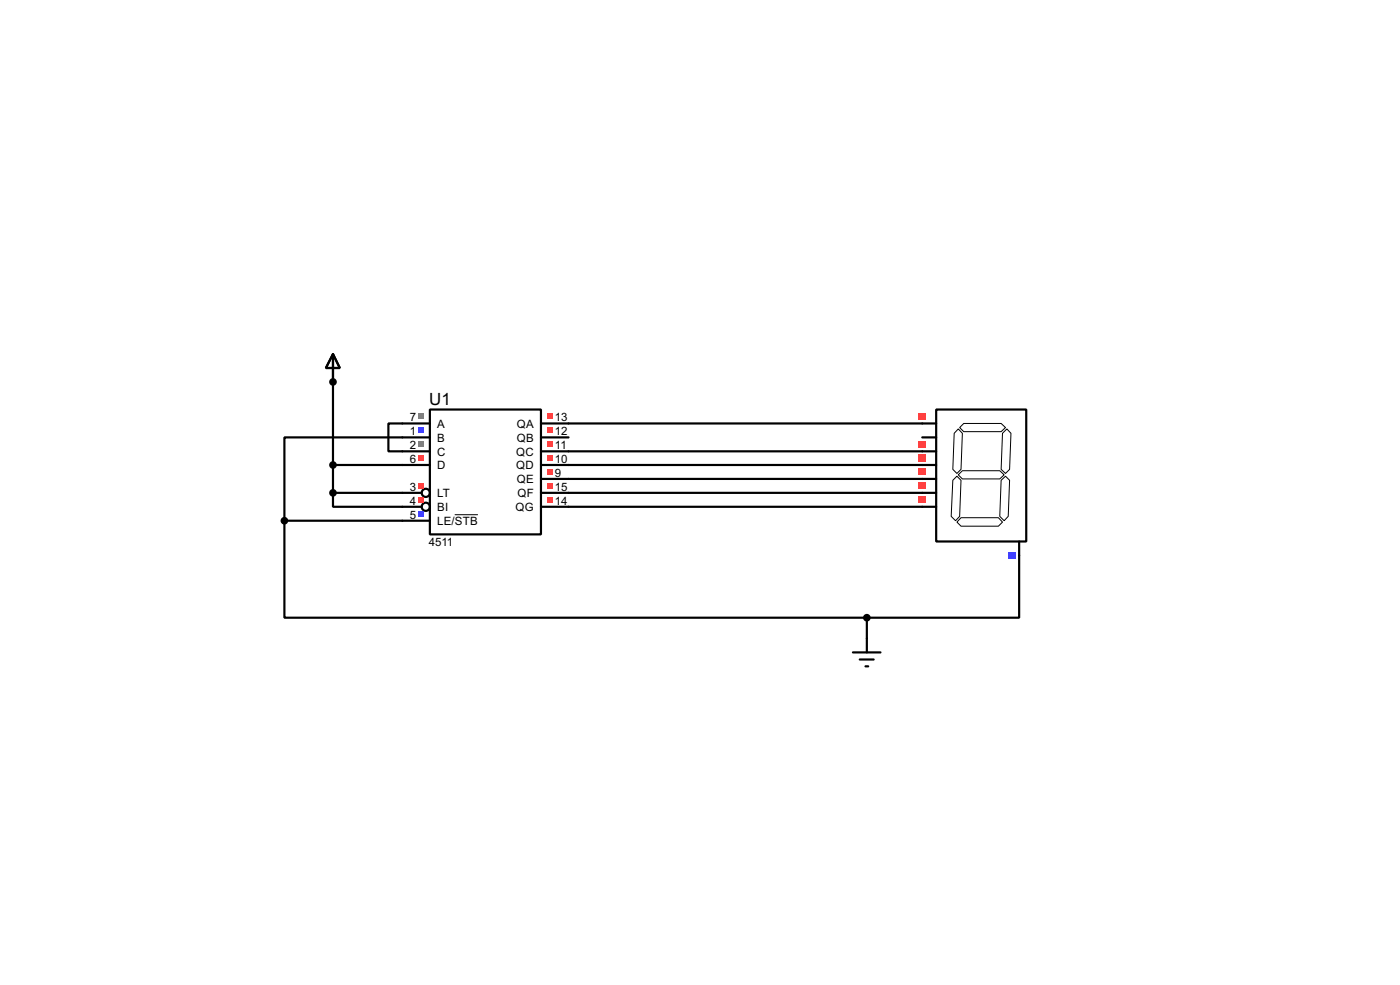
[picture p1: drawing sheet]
<svg xmlns="http://www.w3.org/2000/svg" width="256mm" height="180mm" viewBox="0 0 256 180" stroke-linecap="round" stroke-linejoin="round" font-family="sans-serif">
<g fill="none" stroke="#000" stroke-width=".4">
<path d="M61 69.9v20.3M73.7 77.5h-2.5v5.1h2.5M104.2 77.5h67.3M171.5 75h16.5v24.1h-16.5zM52.1 95.3v17.8h106.7M52.1 95.3h21.6M61 90.2v2.6h12.7M61 85.1h12.7M61 90.2h12.7M73.7 80.1h-21.6v15.2M104.2 82.6h67.3M104.2 85.1h67.3"/>
<path d="M104.2 87.7h67.3M104.2 90.2h67.3M104.2 92.8h67.3M169 80.1h2.5M186.7 99.1v14h-27.9M158.8 113.1v3.8"/>
</g>
<circle cx="61" cy="69.9" r=".2" fill="#000"/>
<path d="M175.6 78.5l.7 .8-.2 6.6-.8 .8-.7-.8 .2-6.6zM175.8 78.3l.8-.8h6.8l.8 .8-.8 .7h-6.8zM183.7 79.3l.8-.8 .7 .8-.2 6.6-.8 .8-.8-.8zM174.6 87.9l.7-.7 .8 .7-.3 6.6-.7 .8-.8-.8zM175.6 86.9l.7-.7h6.9l.8 .7-.8 .8h-6.9zM176.1 94.8h6.8l.8 .8-.8 .7h-6.8l-.8-.7zM183.4 87.9l.8-.7 .8 .7-.3 6.6-.7 .8-.8-.8z" fill="none" stroke="#000" stroke-width=".18"/>
<g fill="#ff4040">
<path d="M168.3 75.6h1.3v1.3h-1.3z"/>
<path d="M168.3 80.7h1.3v1.3h-1.3z"/>
<path d="M168.3 83.2h1.3v1.3h-1.3z"/>
<path d="M168.3 85.8h1.3v1.2h-1.3z"/>
<path d="M168.3 88.3h1.3v1.3h-1.3z"/>
<path d="M168.3 90.9h1.3v1.2h-1.3z"/>
</g>
<path d="M184.8 101h1.3v1.3h-1.3z" fill="#4040ff"/>
<g fill="none" stroke="#000" stroke-width=".4">
<path d="M73.7 77.5h5.1M78.8 75h20.3v22.8h-20.3zM99.1 77.5h5.1M73.7 80.1h5.1M73.7 82.6h5.1M73.7 85.1h5.1M73.7 90.2h3.6M73.7 92.8h3.6M73.7 95.3h5.1M99.1 80.1h5.1M99.1 82.6h5.1M99.1 85.1h5.1"/>
<path d="M99.1 90.2h5.1M99.1 92.8h5.1M99.1 87.7h5.1"/>
<circle cx="78" cy="92.8" r=".75"/>
<circle cx="78" cy="90.2" r=".75"/>
</g>
<path d="M83.3 94.2h4.3" fill="none" stroke="#000" stroke-width=".18"/>
<path d="M76.6 75.7h1.1v1.1h-1.1z" fill="#808080"/>
<path d="M76.6 78.3h1.1v1h-1.1z" fill="#4040ff"/>
<path d="M76.6 80.8h1.1v1h-1.1z" fill="#808080"/>
<g fill="#ff4040">
<path d="M76.6 83.4h1.1v1h-1.1z"/>
<path d="M76.6 88.4h1.1v1.1h-1.1z"/>
<path d="M76.6 91h1.1v1h-1.1z"/>
</g>
<path d="M76.6 93.5h1.1v1h-1.1z" fill="#4040ff"/>
<g fill="#ff4040">
<path d="M100.3 75.7h1v1.1h-1z"/>
<path d="M100.3 78.3h1v1h-1z"/>
<path d="M100.3 80.8h1v1h-1z"/>
<path d="M100.3 83.4h1v1h-1z"/>
<path d="M100.3 85.9h1v1h-1z"/>
<path d="M100.3 88.4h1v1.1h-1z"/>
<path d="M100.3 91h1v1h-1z"/>
</g>
<path d="M61 64.8l1.3 2.6h-2.6zM61 64.8v5.1M156.3 119.4h5M158.8 116.9v2.5M157.5 120.7h2.6M158.6 122h.5" fill="none" stroke="#000" stroke-width=".4"/>
<g fill="#000" stroke="#000" stroke-width=".4">
<circle cx="61" cy="69.9" r=".5"/>
<circle cx="52.1" cy="95.3" r=".5"/>
<circle cx="61" cy="85.1" r=".5"/>
<circle cx="61" cy="90.2" r=".5"/>
<circle cx="158.8" cy="113.1" r=".5"/>
</g>
<text font-size="3.5" x="78.6" y="74.1">U1</text>
<g font-size="2.4">
<text x="75.1" y="77.1">7</text>
<text x="101.7" y="77.1">13</text>
<text x="75.1" y="79.7">1</text>
<text x="75.1" y="82.2">2</text>
<text x="80.1" y="78.3">A</text>
<text x="80.1" y="80.8">B</text>
<text x="80.1" y="83.4">C</text>
<text x="94.6" y="83.4">QC</text>
<text x="94.7" y="78.3">QA</text>
<text x="94.7" y="80.8">QB</text>
<text x="101.7" y="79.7">12</text>
<text x="101.7" y="82.2">11</text>
<text x="75.1" y="84.7">6</text>
<text x="75.1" y="89.8">3</text>
<text x="80.1" y="85.9">D</text>
<text x="94.6" y="85.9">QD</text>
<text x="94.7" y="88.5">QE</text>
<text x="101.7" y="84.7">10</text>
<text x="101.7" y="87.3">9</text>
<text x="101.7" y="89.8">15</text>
<text x="75.1" y="92.4">4</text>
<text x="75.1" y="94.9">5</text>
<text x="80.1" y="91">LT</text>
<text x="80.1" y="93.6">BI</text>
<text x="94.4" y="93.6">QG</text>
<text x="94.8" y="91">QF</text>
<text x="101.7" y="92.4">14</text>
<text x="78.6" y="100">4511</text>
<text x="80.1" y="96.1">LE/STB</text>
</g>
</svg>
